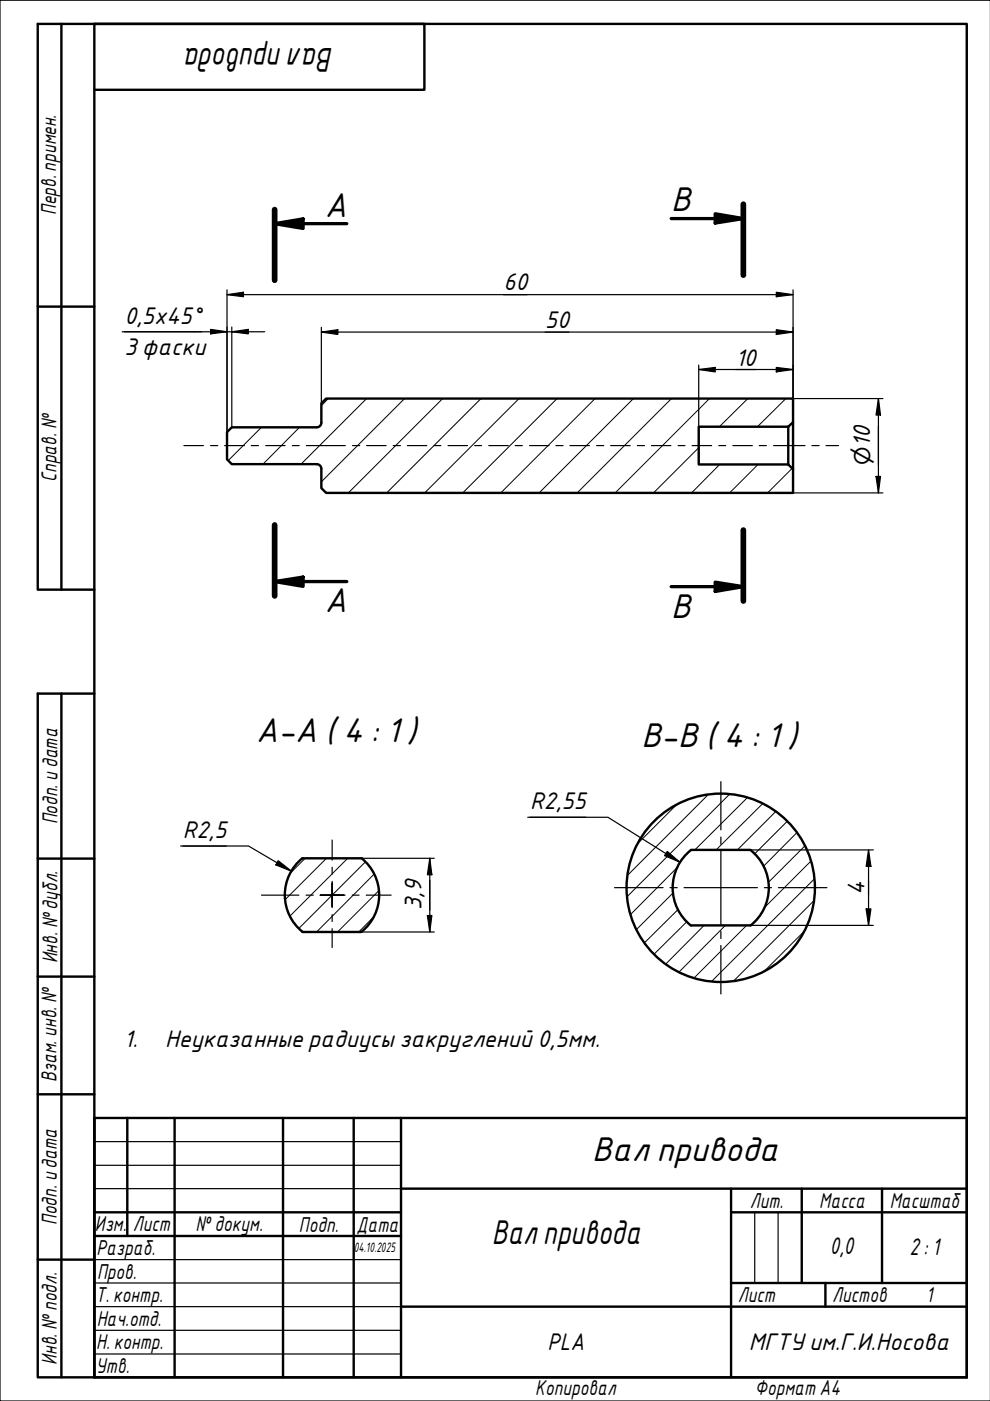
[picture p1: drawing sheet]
<svg xmlns="http://www.w3.org/2000/svg" width="210mm" height="297mm" viewBox="0 0 210 297" stroke-linecap="round" stroke-linejoin="round" font-family="sans-serif">
<g fill="none" stroke="#000" stroke-width=".21">
<path d="M55.4 90.6l-7 7M63.5 90.6l-7.7 7.8M69.6 84.5l-1.5 1.5M77.7 84.5l-13.9 13.9M85.8 84.5l-17.7 17.7M93.9 84.5l-20 20M102 84.5l-20 20M110 84.5l-20 20M118.1 84.5l-20 20M126.2 84.5l-20 20M134.3 84.5l-20 20M142.4 84.5l-20 20"/>
<path d="M148.1 94.9l-9.5 9.6M150.4 84.5l-20 20M152.6 98.5l-6 6M158.6 84.5l-6.1 6M160.7 98.5l-6 6M166.6 84.5l-6 6M168 99.3l-5.2 5.2M143.5 170.5l-8.4 8.4M150.2 168.5l-17.2 17.1M154.7 168.4l-21.7 21.7M158.5 169.1l-11.2 11.1M161.7 170.4l-9.9 9.8"/>
<path d="M164.5 172l-8.2 8.2M166.9 174.1l-6.9 6.9M169 176.5l-7.1 7.1M170.7 179.3l-7.8 7.8M64.7 182l-3.2 3.2M69.2 182l-8.7 8.7M73.7 182l-12.2 12.2M77.5 182.7l-14.1 14.1M79.2 194.4l-3.1 3.2M79.3 185.3l-12.2 12.3M80.3 188.8l-8.7 8.8M142.7 189.3l-7.8 7.8"/>
<path d="M143.6 183.9l-9.9 10M143.8 192.8l-7.1 7.1M145.7 195.4l-7 6.9M149.3 196.2l-8.1 8.2M153.8 196.2l-9.8 9.9M158.3 196.2l-11.2 11.2M170.5 197.5l-8.5 8.5M172 182.5l-9.9 10M172.6 190.9l-17.1 17.1M172.7 186.3l-21.8 21.8"/>
</g>
<g fill="none" stroke="#000" stroke-width=".51">
<path d="M67.1 90.6h-18l-1 1v5.8l1 1h18M67.2 98.4a.98 .98 0 0 1 .9 1M68.1 89.6v-4.1l1.1-1h98.9v5l-1 1M68.1 89.6a.98 .98 0 0 1-.9 1M167.1 90.5h-19v8h19l1 1v5h-98.9l-1.1-1v-4.1M167.1 90.5v8M168.1 89.5v10M64.1 197.6a10 10 0 0 1 0-15.6h12.5a10 10 0 0 1 0 15.6M64.1 197.6h12.5M145.8 180.8l.7-.6h12.6a10.2 10.2 0 0 1 0 16h-12.6a10.2 10.2 0 0 1-.7-15.4z"/>
<circle cx="152.8" cy="188.2" r="20"/>
</g>
<path d="M58.2 44.4v15M157.6 43.3v15M58.2 111.3v15.1M157.6 112.4v15" fill="none" stroke="#000" stroke-width="1.2"/>
<path d="M58.2 47.4l6.1-1v2zM58.2 47.4h15.3M142.3 46.3h15.3M151.6 45.3l6 1-6 1zM58.2 123.3l6.1-.9v1.9zM58.2 123.3h15.3M142.3 124.4h15.3M151.6 123.4l6 1-6 1z" fill="none" stroke="#000" stroke-width=".7"/>
<path d="M58.2 47.4l6.1-1v2zM151.6 45.3l6 1-6 1zM58.2 123.3l6.1-.9v1.9zM151.6 123.4l6 1-6 1z" fill="#000"/>
<g fill="none" stroke="#000" stroke-width=".51">
<path d="M20 237h185v55h-185zM27 237v25.1M37 237v55M60 237v55M75 237v55M85 237v55M20 257h65M85 252h120M155 257h50M155 252v40M170 252v20M187 252v20"/>
<path d="M20 262.1h65M85 277h120M155 272h50M175 272v5"/>
</g>
<path d="M20 242h65M20 247.1h65M20 252h65M160 257v15M165 257v15M20 267.1h65M20 272h65M20 277h65M20 282.1h65M20 287.1h65" fill="none" stroke="#000" stroke-width=".25"/>
<path d="M210 0h-210v297h210" fill="none" stroke="#000" stroke-width=".25"/>
<path d="M20 5.1h185v286.9h-185z" fill="none" stroke="#000" stroke-width=".51"/>
<path d="M13 5.1v119.9M20 19h70v-13.9h-82v119.9h12M8 65h12M13 147.1v144.9M20 147.1h-12v144.9h12M8 182h12M8 207.1h12M8 232h12M8 267.1h12" fill="none" stroke="#000" stroke-width=".51"/>
<g fill="none" stroke="#000" stroke-width=".25">
<path d="M39 94.5h4.1M44.6 94.5h1.6M47.6 94.5h4.2M53.3 94.5h1.5M56.3 94.5h4.2M62 94.5h1.4M65 94.5h8.2M74.7 94.5h1.6M77.7 94.5h4.2M83.4 94.5h1.5M86.4 94.5h4.1M92 94.5h1.5"/>
<path d="M95 94.5h4.1M100.6 94.5h1.5M103.6 94.5h4.2M109.2 94.5h1.5M112.3 94.5h4.1M117.9 94.5h1.5M120.8 94.5h4.2M126.5 94.5h1.5M129.5 94.5h4.1M135.1 94.5h1.6M138.1 94.5h4.1M143.8 94.5h1.4"/>
<path d="M146.7 94.5h4.2M152.4 94.5h1.5M155.4 94.5h4.1M161 94.5h1.5M164 94.5h6.7M172.1 94.5h1.6M175.1 94.5h2.7"/>
</g>
<g fill="none" stroke="#000" stroke-width=".25">
<path d="M25.9 70.3h30.2M44.6 69.8l3.5 .5-3.5 .5zM48.1 62.5l3.5-.5v.9zM48.1 62.5h120M48.1 61.5v30.1M49.1 70.3l3.5-.5v1zM49.1 69.3v21.3M68.1 70.4l3.5-.5v1zM68.1 70.4h100M68.1 69.4v16.1M148.1 78.3l3.5-.4v1zM148.1 78.3h20"/>
<path d="M148.1 77.4v13.1M164.6 62l3.5 .5-3.5 .4zM164.6 69.9l3.5 .5-3.5 .5zM164.6 77.9l3.5 .4-3.5 .6zM168.1 61.5v28M168.1 84.5h19.1M186.2 84.5l.5 3.5h-1zM186.2 84.5v20M168.1 104.5h19.1M185.7 101h1l-.5 3.5zM38.3 179.4h14.4l9.1 5.3M38.8 179.4h9.2"/>
<path d="M111.9 173.3h17l15.2 9.5M112.4 173.3h11.8M59 182.5l2.8 2.2-3.3-1.3zM76.6 197.6h15.5M76.6 182h15.5M90.6 194.1h1l-.5 3.5zM91.1 182l.5 3.5h-1zM91.1 182v15.6M141.5 180.5l2.6 2.3-3.2-1.4zM159.1 180.2h26.1M159.1 196.2h26.1M183.6 192.7h1.1l-.6 3.5z"/>
<path d="M184.1 180.2l.6 3.5h-1.1zM184.1 180.2v16"/>
</g>
<g fill="#000">
<path d="M44.6 69.8l3.5 .5-3.5 .5zM48.1 62.5l3.5-.5v.9zM49.1 70.3l3.5-.5v1zM68.1 70.4l3.5-.5v1zM148.1 78.3l3.5-.4v1zM164.6 62l3.5 .5-3.5 .4zM164.6 69.9l3.5 .5-3.5 .5zM164.6 77.9l3.5 .4-3.5 .6zM186.2 84.5l.5 3.5h-1zM185.7 101h1l-.5 3.5zM59 182.5l2.8 2.2-3.3-1.3zM90.6 194.1h1l-.5 3.5z"/>
<path d="M91.1 182l.5 3.5h-1zM141.5 180.5l2.6 2.3-3.2-1.4zM183.6 192.7h1.1l-.6 3.5zM184.1 180.2l.6 3.5h-1.1z"/>
</g>
<g fill="none" stroke="#000" stroke-width=".25">
<path d="M70.4 178.1v4.3M152.8 165.7v10.2M152.8 177.5v1.5M55.4 189.8h8M64.9 189.8h1.5M67.9 189.8h2.5h-2.5M70.4 186.9v2.9v-2.6M70.4 192.3v-2.5v2.6M70.4 183.9v1.4M70.4 193.9v1.5M70.4 196.9v4M72.9 189.8h-2.5h2.8"/>
<path d="M74.7 189.8h1.4M77.7 189.8h5.2M130.3 188.2h10.3M142 188.2h1.6M145 188.2h15.6M152.8 180.5v15.4M152.8 197.5v1.5M162.1 188.2h1.5M165 188.2h10.3M152.8 200.5v10.2"/>
</g>
<g font-size="7">
<text x="70.7" y="10.3" transform="rotate(180 70.7 10.3)">Валпривода</text>
<text x="68.9" y="46">A</text>
<text x="142.3" y="44.8">B</text>
<text x="68.9" y="129.8">A</text>
<text x="142.3" y="130.9">B</text>
<text x="54.3" y="157.4">A-A (4 : 1)</text>
<text x="136" y="158.5">B-B (4 : 1)</text>
<text x="125.5" y="246.2">Вал привода</text>
<text x="104.3" y="263.8">Валпривода</text>
</g>
<g font-size="4.9">
<text x="106.7" y="61.6">60</text>
<text x="26.4" y="68.8">0,5х45°</text>
<text x="115.6" y="69.5">50</text>
<text x="26.4" y="75.2">3фаски</text>
<text x="156" y="77.5">10</text>
<text x="112.4" y="171.6">R2,55</text>
<text x="38.8" y="177.7">R2,5</text>
<text x="183.3" y="189.7" transform="rotate(-90 183.3 189.7)">4</text>
<text x="89.3" y="193" transform="rotate(-90 89.3 193)">3,9</text>
<text x="26.2" y="222">1.</text>
<text x="35" y="222">Неуказанные радиусы закруглений 0,5мм.</text>
<text x="176" y="265.9">0,0</text>
<text x="192.8" y="266.2">2: 1</text>
<text x="116.1" y="286.3">PLA</text>
<text x="158.7" y="286.2">МГТУим.Г.И.Носова</text>
</g>
<text font-size="4.6" x="184.5" y="98.7" transform="rotate(-90 184.5 98.7)">⌀10</text>
<g font-size="4.4">
<text x="11.9" y="45.6" transform="rotate(-90 11.9 45.6)">Перв. примен.</text>
<text x="12" y="102.2" transform="rotate(-90 12 102.2)">Справ. №</text>
<text x="12.2" y="174.8" transform="rotate(-90 12.2 174.8)">Подп. идата</text>
<text x="12.2" y="204.3" transform="rotate(-90 12.2 204.3)">Инв. №дубл.</text>
<text x="12" y="229.5" transform="rotate(-90 12 229.5)">Взам. инв. №</text>
<text x="159" y="256.1">Лит.</text>
<text x="173.7" y="256.1">Масса</text>
<text x="188.7" y="256.1">Масштаб</text>
<text x="12.1" y="259.8" transform="rotate(-90 12.1 259.8)">Подп. идата</text>
<text x="20.1" y="261.1">Изм.</text>
<text x="28.2" y="261.1">Лист</text>
<text x="41.5" y="261">№докум.</text>
<text x="63.4" y="261.2">Подп.</text>
<text x="75.6" y="261.2">Дата</text>
<text x="20.4" y="266.1">Разраб.</text>
<text x="20.6" y="271.1">Пров.</text>
<text x="20.3" y="276.1">Т. контр.</text>
<text x="20.5" y="281.1">Нач.отд.</text>
<text x="156.5" y="276.1">Лист</text>
<text x="176.5" y="276.1">Листов</text>
<text x="196.3" y="276">1</text>
<text x="20.4" y="286.1">Н. контр.</text>
<text x="12.1" y="289.4" transform="rotate(-90 12.1 289.4)">Инв. №подл.</text>
<text x="20.3" y="291.1">Утв.</text>
<text x="113.5" y="295.8">Копировал</text>
<text x="160" y="295.7">Формат A4</text>
</g>
<text font-size="2.8" x="75" y="265.5">04.10.2025</text>
</svg>
